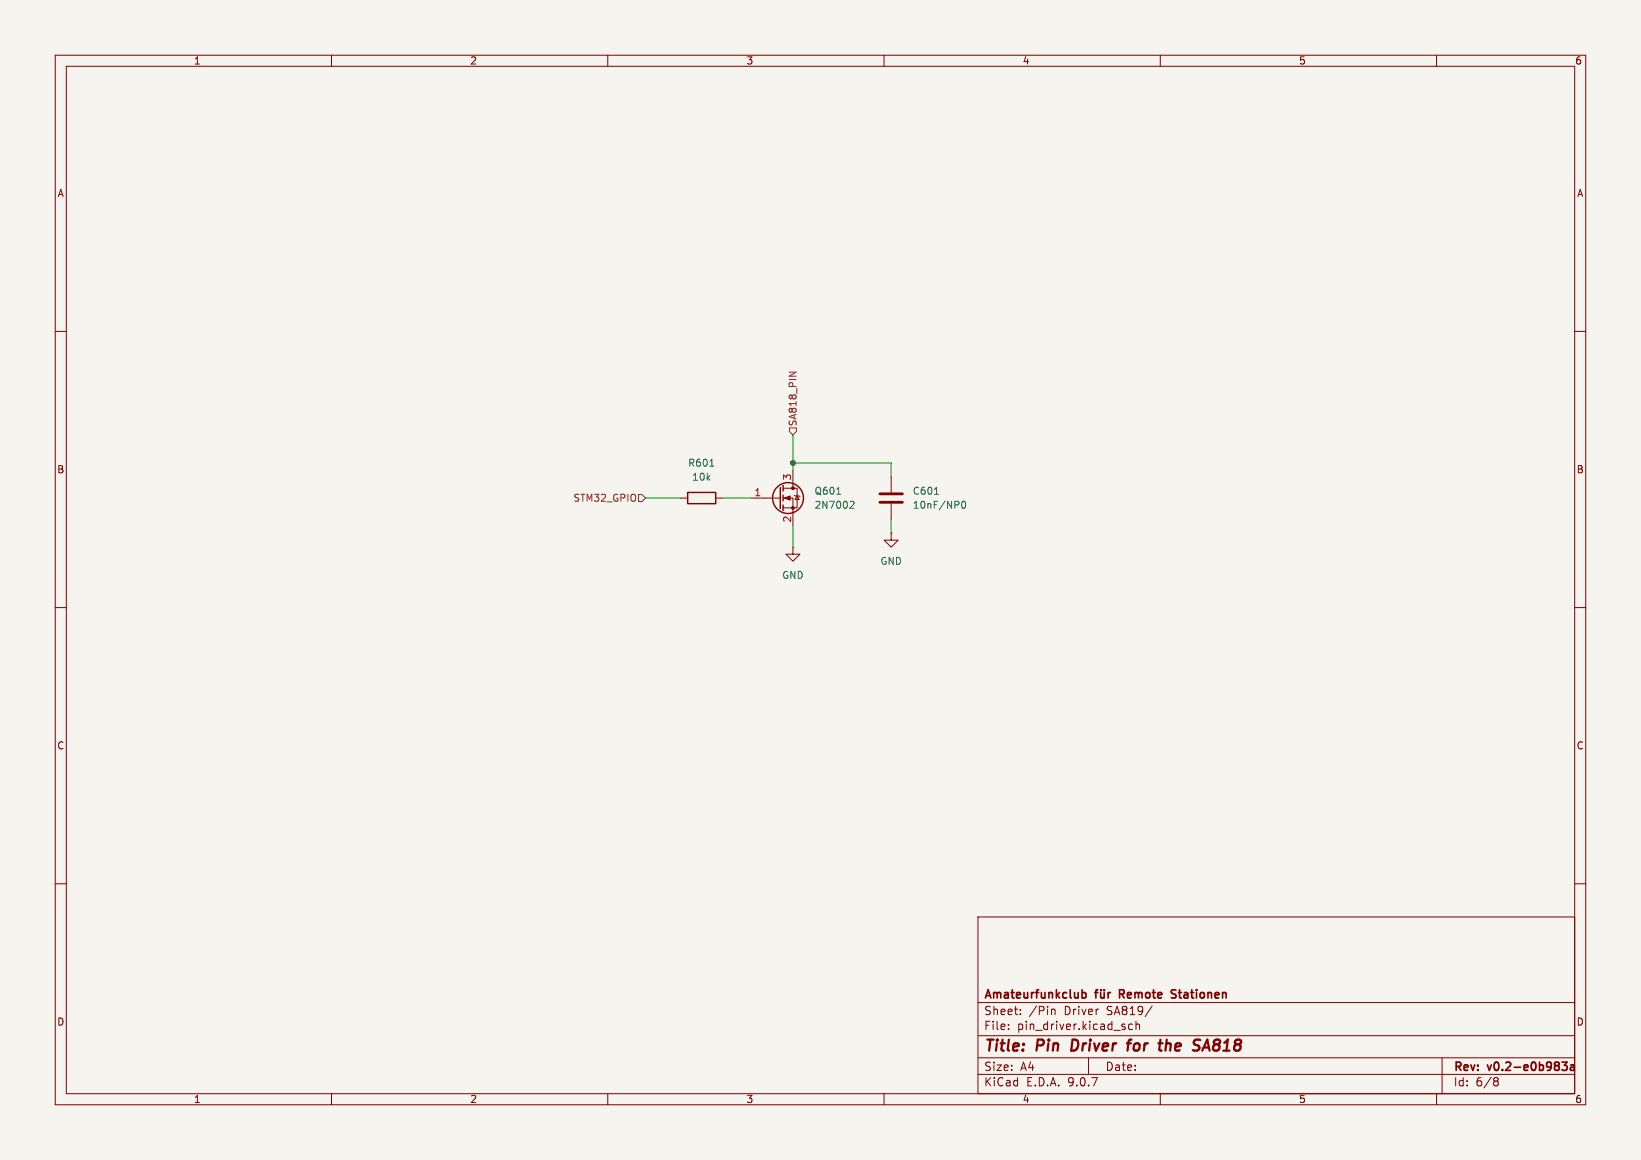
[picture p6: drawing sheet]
<svg xmlns="http://www.w3.org/2000/svg" width="297mm" height="210mm" viewBox="0 0 297 210" stroke-linecap="round" stroke-linejoin="round" font-family="sans-serif">
<path d="M0 0h297v210h-297z" fill="#f5f4ef" stroke="#f5f4ef" stroke-width=".18"/>
<g fill="none" stroke="#840000" stroke-width=".18">
<path d="M10 10h277v190h-277zM12 12h273v186h-273zM60 10v2M110 10v2M160 10v2M210 10v2M260 10v2M10 60h2M285 60h2M123.2 90.2h1.3M129.5 90.2h1.3M135.9 90.2h5.3"/>
<path d="M141.7 88.4h2.6v3.5h-2.6M141.7 90.2h1.8v5.1M143.5 99.1v1.2h1.3l-1.3 1.3-1.3-1.3h1.3M143.5 99.1h.1M143.5 85.1v3.3M143.8 89.7l.1 .1h.8l.1 .1M144.3 89.8l.4 .6h-.8zM161.3 96.5v1.3h1.3l-1.3 1.3-1.3-1.3h1.3M161.3 96.5h.1M161.3 86.4v2.8M161.3 91.2v2.8M10 110h2"/>
<path d="M285 110h2M10 160h2M177 166h108v32h-108zM285 160h2M60 198v2M110 198v2M160 198v2M177 194.5h108M177 191.5h108M177 187.5h108M177 181.5h108M182.5 186.3v.1"/>
<path d="M182.5 185.5v.1M184.7 183.6v.1M184.7 182.8v.1M190.4 182.8h.5l.1 .9M197 191.5v3M205 185.5l-.5-.1-.3 .3v.4l.2 .2h.6M205.6 185.5l.2-.1 .4 .1v.9M205.6 184.9v1.5M208.5 182.1l-1.3 2M210 198v2M260 198v2M261 191.5v6.5"/>
<path d="M270.6 195.1l.4 .1 .2 .2-.3 .3M270.6 195.7h.3M270.9 195.7l.2 .2 .1 .4-.2 .2-.4 .1"/>
</g>
<g fill="none" stroke="#840000" stroke-width=".3">
<path d="M195.8 179.8l.5-.1 .3 .3v.4l-.2 .2h-.6M198.1 179.7h.6M198.7 179.2l-.4 .2v1.3M199.2 179.7l.1 .9 .3 .1 .2-.2M199.3 179.2v.1M199.8 179.2v.1M199.8 179.7v1M200.6 179.7v1M201 179.7l-.3 .1-.1 .2M202.6 180h.6M203.2 179.2h-.6v1.5M212.8 179.3l-.5-.1-.3 .3 .1 .3 .6 .2"/>
<path d="M212 180.6h.7M282.7 192.3h.9l-.5 .6 .5 .1v.5l-.3 .3h-.4M284.3 192.9h.5l.1 .9M284.9 193.1l-.5 .1a.29 .29 0 0 0-.2 .3 .29 .29 0 0 0 .2 .3l.5-.1"/>
</g>
<path d="M194.1 188.2l-.2 2h.4M203.9 188.9h.8M204.8 188.2l-.4 .1-.1 .2-.2 1.7M211.2 188.2l-.3 2M211.7 188.9l-.6 .2M217.8 189.6h1M218.5 188.2l-.9 2" fill="none" stroke="#840000" stroke-width=".4"/>
<g fill="none" stroke="#840000" stroke-width=".25">
<path d="M124.5 89.2h5v2h-5zM141.2 88.3v3.8M141.7 87.9v1M141.7 89.7v1M141.7 91.4v1.1"/>
<circle cx="142.6" cy="90.2" r="2.79"/>
</g>
<path d="M128.5 84.4h.7M151.4 89.5h.7M154 90.7l.4 .1 .2 .3-.8 .9h.8M169.1 89.5h.8M174.2 90.8l.1-.1a.68 .68 0 0 1 .5 .7 .68 .68 0 0 1-.5 .6 .84 .84 0 0 1-.1-1.2z" fill="none" stroke="#006464" stroke-width=".18"/>
<path d="M159.3 90.9h4M159.3 89.4h4" fill="none" stroke="#840000" stroke-width=".51"/>
<g fill="#840000" stroke="#840000" stroke-width=".18">
<path d="M142 90.2l1-.4v.8z"/>
<circle cx="143.5" cy="88.4" r=".25"/>
<circle cx="143.5" cy="91.9" r=".25"/>
</g>
<path d="M142.8 67.4h1.3l-1.3 .7M142.9 77.5h1.2v.6l-.6 .6-.6-.6zM115.6 89.5h.6l.6 .7-.6 .6h-.6z" fill="none" stroke="#725600" stroke-width=".18"/>
<path d="M143.5 78.7v6.4M116.8 90.2h6.4M130.8 90.2h5.1M143.5 83.8h17.8v2.6M143.5 95.3v3.8M161.3 94v2.5" fill="none" stroke="#009600" stroke-width=".18"/>
<circle cx="143.5" cy="83.8" r=".46" fill="#009600" stroke="#009600" stroke-width=".18"/>
<g font-size="2.8" fill="#840000">
<text x="178" y="190.9">Title:</text>
<text x="187.7" y="190.9">Pin</text>
<text x="194.7" y="190.9">Driver</text>
<text x="205.7" y="190.9">for</text>
<text x="212.2" y="190.9">the</text>
<text x="219.2" y="190.9">SA818</text>
</g>
<g font-size="2.1" fill="#840000">
<text x="178" y="184">Sheet:</text>
<text x="178" y="181.2">Amateurfunkclub</text>
<text x="186.2" y="184">/Pin</text>
<text x="192.7" y="184">Driver</text>
<text x="200.5" y="184">SA819/</text>
<text x="203.3" y="181.2">Remote</text>
<text x="213.3" y="181.2">Stationen</text>
<text x="178" y="186.7">File:</text>
<text x="184.1" y="186.7">pin_driver.kicad_sch</text>
<text x="178" y="196.9">KiCad</text>
<text x="178" y="194.1">Size:</text>
<text x="184.7" y="194.1">A4</text>
<text x="185.7" y="196.9">E.D.A.</text>
<text x="193.3" y="196.9">9.0.7</text>
<text x="200" y="194.1">Date:</text>
<text x="263" y="194.3">Rev:</text>
<text x="263" y="196.9">Id:</text>
<text x="267.1" y="196.9">6/8</text>
<text x="269.4" y="194.3">v0.2-e0b983a</text>
</g>
<g font-size="1.8" fill="#840000">
<text x="35" y="11.9">1</text>
<text x="85" y="11.9">2</text>
<text x="135" y="11.9">3</text>
<text x="185" y="11.9">4</text>
<text x="235" y="11.9">5</text>
<text x="285" y="11.9">6</text>
<text x="10.3" y="35.9">A</text>
<text x="285.3" y="35.9">A</text>
<text x="10.3" y="85.9">B</text>
<text x="285.3" y="85.9">B</text>
<text x="10.3" y="135.9">C</text>
<text x="285.3" y="135.9">C</text>
<text x="10.3" y="185.9">D</text>
<text x="285.3" y="185.9">D</text>
<text x="35" y="199.9">1</text>
<text x="85" y="199.9">2</text>
<text x="135" y="199.9">3</text>
<text x="185" y="199.9">4</text>
<text x="235" y="199.9">5</text>
<text x="285" y="199.9">6</text>
</g>
<g font-size="1.8" fill="#725600">
<text x="144.4" y="77.3" transform="rotate(-90 144.4 77.3)">SA818_PIN</text>
<text x="103.7" y="91">STM32_GPIO</text>
</g>
<g font-size="1.8" fill="#006464">
<text x="124.4" y="84.7">R601</text>
<text x="125.2" y="87.2">10k</text>
<text x="147.3" y="89.8">Q601</text>
<text x="165.1" y="89.8">C601</text>
<text x="147.3" y="92.3">2N7002</text>
<text x="165.1" y="92.3">10nF/NP0</text>
<text x="141.5" y="105">GND</text>
<text x="159.3" y="102.5">GND</text>
</g>
<g font-size="1.8" fill="#a90000">
<text x="136.5" y="89.9">1</text>
<text x="143.3" y="87.1" transform="rotate(-90 143.3 87.1)">3</text>
<text x="143.3" y="94.7" transform="rotate(-90 143.3 94.7)">2</text>
</g>
</svg>
